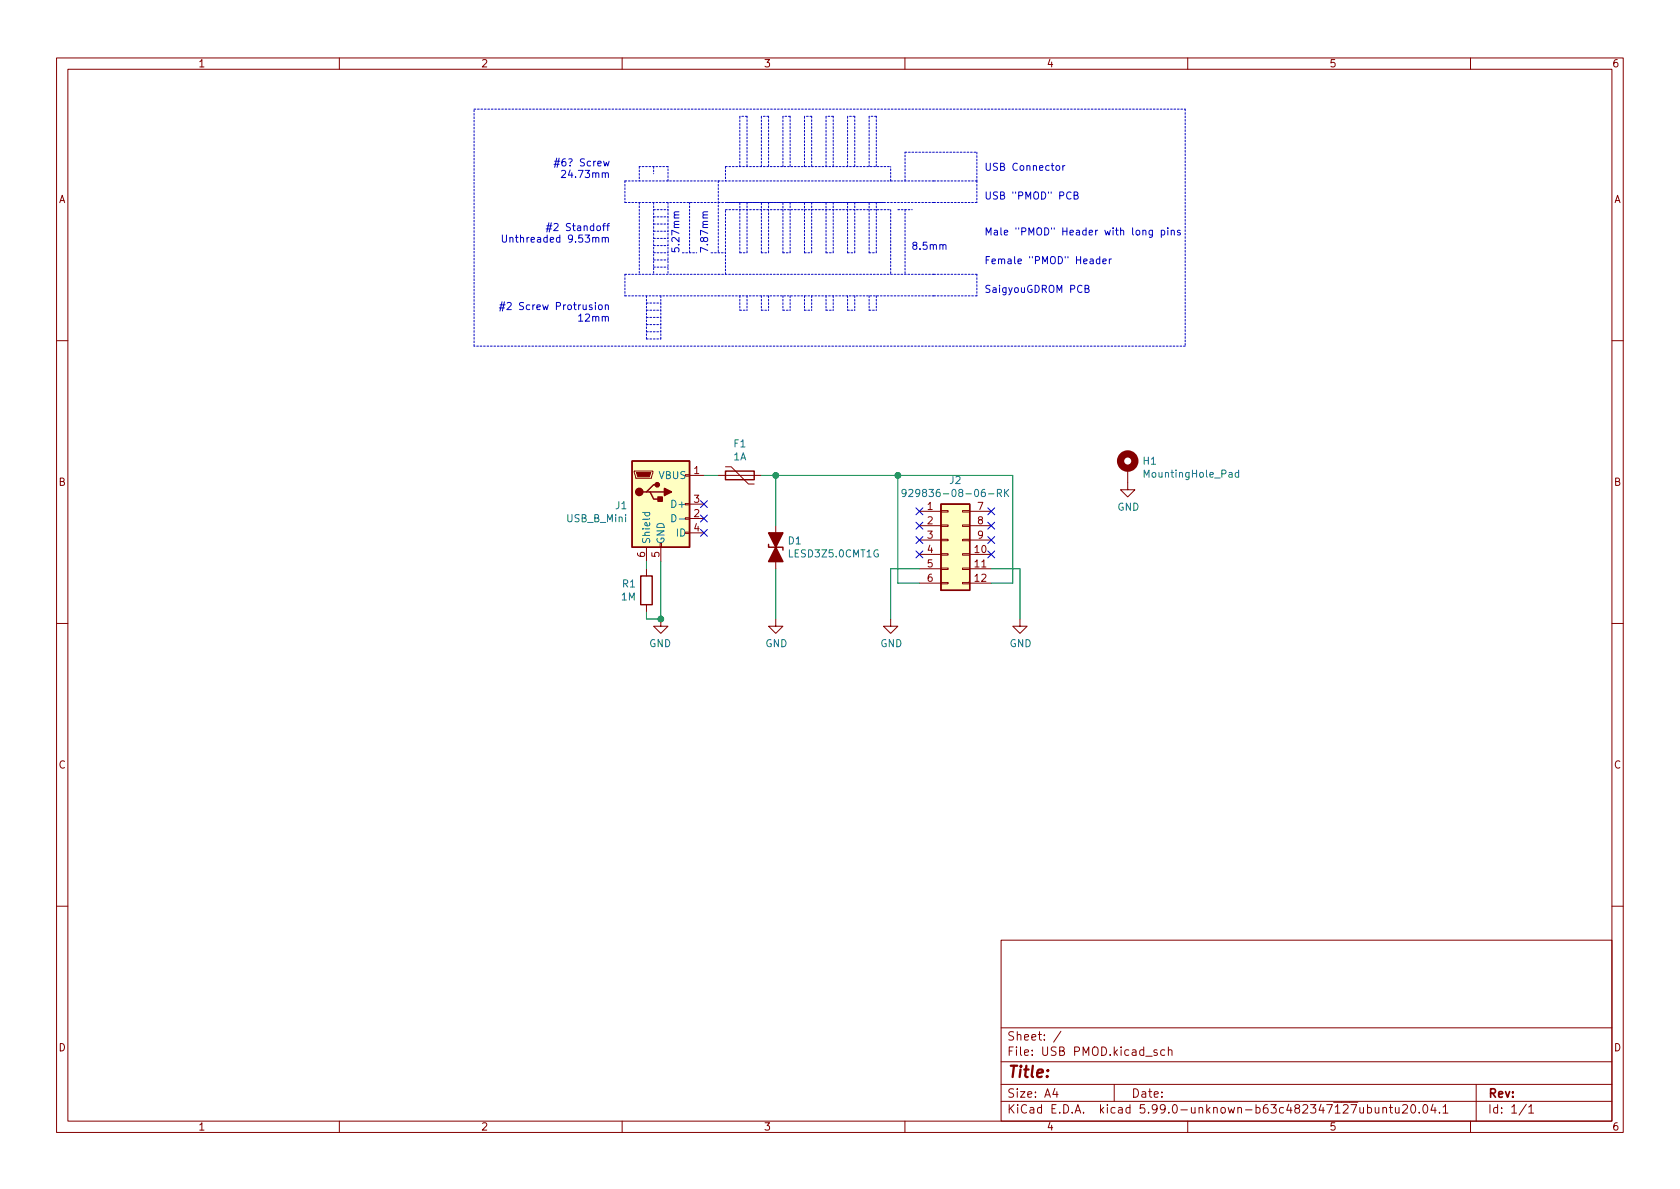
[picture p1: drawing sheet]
<svg xmlns="http://www.w3.org/2000/svg" width="297mm" height="210mm" viewBox="0 0 297 210" stroke-linecap="round" stroke-linejoin="round" font-family="sans-serif">
<g fill="none" stroke="#840000" stroke-width=".18">
<path d="M10 10.2h277v190.1h-277zM12 12.2h273v186.1h-273zM60 10.2v2M110 10.2v2M160 10.2v2M210 10.2v2M260 10.2v2M10 60.2h2M285 60.2h2M112.1 83.3h3.3v.3l-.2 1h-2.8zM114.3 96.8v2.5M116.8 96.8v2.5"/>
<path d="M121.2 83.9h.7v.3h-.7zM121.9 84.1h2.6M121.9 91.7h2.6M121.9 89.1h2.6M121.9 94.2h2.6M127 84.1h7.6M128.3 82.5h1l3 3.1h1M137.2 93v7.6M162.6 90.4h3.8M162.6 98h3.8M162.6 93h3.8M162.6 95.5h3.8"/>
<path d="M166.4 97.9h1.2v.3h-1.2zM166.4 95.4h1.2v.2h-1.2zM166.4 92.8h1.2v.3h-1.2zM166.4 90.3h1.2v.2h-1.2zM170.2 97.9h1.2v.3h-1.2zM170.2 95.4h1.2v.2h-1.2zM170.2 92.8h1.2v.3h-1.2zM170.2 90.3h1.2v.2h-1.2zM171.4 90.4h3.9M171.4 98h3.9M171.4 93h3.9M171.4 95.5h3.9"/>
<path d="M199.4 82.8v3.8h1.3l-1.3 1.3-1.3-1.3h1.3M10 110.2h2M114.3 100.6v1.2M114.3 106.9v1.3M116.8 109.5v1.2h-1.2l1.2 1.3 1.3-1.3h-1.3M137.2 109.5v1.2h1.2l-1.2 1.3-1.3-1.3h1.3M157.5 109.5v1.2h1.2l-1.2 1.3-1.3-1.3h1.3M162.6 100.6h3.8M162.6 103.1h3.8M166.4 103h1.2v.2h-1.2zM166.4 100.5h1.2v.2h-1.2zM170.2 103h1.2v.2h-1.2z"/>
<path d="M170.2 100.5h1.2v.2h-1.2zM171.4 100.6h3.9M171.4 103.1h3.9M180.3 109.5v1.2h1.3l-1.3 1.3-1.2-1.3h1.2M285 110.2h2M10 160.2h2M177 166.3h108v32h-108zM285 160.2h2M60 198.3v2M110 198.3v2M160 198.3v2M177 194.8h108"/>
<path d="M177 191.8h108M177 187.8h108M177 181.8h108M186.5 192.5l-.4 1h1M186.9 193v1M187.6 182.4l-1.3 1.9M197 191.8v3M204.6 185.7l-.4-.1-.2 .2 .1 .3 .5 .1v.4h-.6M205.9 185.7l-.4-.1-.3 .3v.4l.2 .3h.5M206.6 185.8l.2-.2 .3 .1 .1 .9M206.6 185.1v1.5M210 198.3v2"/>
<path d="M243.1 195.8l.1 1h.4l.2-.1M243.8 195.8v1M244.5 196l.2-.2 .4 .1v.9M244.5 195.8v1M245.6 195.8h.6M245.9 195.3v1.3l.3 .2M246.7 195.8l.1 1h.3l.3-.1M247.4 195.8v1M248 195.5l.6-.2 .2 .2 .1 .3-1 1h1M249.6 195.4l.2-.1a.81 .81 0 0 1 .6 .7 .81 .81 0 0 1-.3 .8h-.2a.81 .81 0 0 1-.5-.6 .81 .81 0 0 1 .2-.8zM250.9 196.7v.1M251.8 195.4l.1-.1a.81 .81 0 0 1 .6 .7 .81 .81 0 0 1-.3 .8h-.1a.81 .81 0 0 1-.6-.6 .81 .81 0 0 1 .3-.8z"/>
<path d="M253.4 195.3l-.4 1h.9M253.7 195.8v1M254.5 196.7v.1M255.2 195.8l.4-.5v1.5M255.2 196.8h.8M260 198.3v2M261 191.8v6.5M269.9 195.3l-1.3 1.9M270.3 195.8l.4-.5v1.5M270.3 196.8h.9"/>
</g>
<g fill="#ffffc2" stroke="#ffffc2" stroke-width=".18">
<path d="M166.4 89.1h5v15.3h-5z"/>
<path d="M111.8 81.5h10.1v15.3h-10.1z"/>
</g>
<path d="M111.8 81.5h10.1v15.3h-10.1zM114.3 87h.6l.7 1.3h1.2M114.9 87h2.6M116.2 85.7h-.6l-1.3 1.3h-.6M128.3 83.3h5v1.5h-5zM135.9 96.3v.5h2.5v.5M166.4 89.1h5v15.3h-5zM113.3 101.8h2v5.1h-2z" fill="none" stroke="#840000" stroke-width=".25"/>
<path d="M113.6 90.6h1.3M114.1 90.6l-.1 .4 .3 .2 .5-.1v-.5M118.8 91a.64 .64 0 0 1 .7 .6 .64 .64 0 0 1-.7 .7zM160.2 87.1l-.2 .2h-.3l-.2-.2 .1-.5 .4-.1 .1 .2a.84 .84 0 0 1-.3 1.1h-.2M160.7 86.7l.5-.2 .2 .4-.8 .9h.8M176.3 87.2l.7-.1 .1-.1-.1-.3-.7-.2v1.3M176.7 87.2l.4 .6M177.6 86.5v1.3M177.8 87.1l.5 .7M178.3 86.5l-.7 .8M219 83.6l-.4-.1-.2 .3 .1 .5h.5M219 83.1v1.3" fill="none" stroke="#008484" stroke-width=".18"/>
<circle cx="199.4" cy="81.5" r="1.27" fill="none" stroke="#840000" stroke-width="1.3"/>
<g fill="#840000" stroke="#840000" stroke-width=".25">
<path d="M137.2 96.8l1.2 2.5h-2.5z"/>
<path d="M135.9 94.2h2.5l-1.2 2.6z"/>
<path d="M116.3 87.9h.8v.7h-.8z"/>
<path d="M117.5 86.4l1.2 .6-1.2 .6z"/>
<circle cx="113" cy="87" r=".63"/>
<circle cx="116.2" cy="85.7" r=".38"/>
</g>
<path d="M112.5 83.6h2.6l-.3 .7h-2z" fill="#840000" stroke="#840000" stroke-width=".18"/>
<g fill="none" stroke="#0000c2" stroke-width=".18">
<path d="M96.7 39.9h.9M97 39.4l-.3 1.6M97.5 39.4l-.4 1.6M98 29.1h.9M98.1 28.5h.9M98.4 28l-.3 1.6M98.9 28l-.4 1.6M99.3 30.2l.5-.1 .2 .4-.8 .9h.8M186.8 29.3h.3l.3 .2v.4l-.3 .2h-.3l-.1-.2zM187.9 29.3v.8M188.3 29.3l-.4 .2M189.4 34.1a.6 .6 0 0 0-.9 .4 .6 .6 0 0 0 .6 .7l.3-.1"/>
<path d="M189.9 34.5h.6l.1-.2-.1-.2-.6-.2v1.3h.5l.2-.1v-.3l-.3-.3M88.3 54.5h.9M88.4 53.9h.9M88.8 53.4l-.4 1.6M88.8 41.6v1l.3 .2h.2l.2-.2v-1M89.2 53.4l-.4 1.6M89.7 53.6l.5-.1 .2 .3-.8 1h.8M90.2 42.1l.1-.1h.3l.1 .8M90.2 42v.8M96.6 40.5h.9M102.3 55.9l.4-.4v1.3M102.3 56.8h.7"/>
<path d="M107 54l.2-.1 .3 .1 .1 .8M118.8 43.9v.6h.6l-.1-.1v-.5l.2-.1 .4 .1 .1 .1-.1 .5M125.1 44.3l-1.2-.6v.9M161.6 43.4l-.2-.3 .1-.2 .1-.1 .4 .1 .1 .2v.2l-.6 .1-.1 .2 .1 .4 .1 .1h.3l.2-.2v-.4l-.2-.1M191.8 51.1l.6-.1 .1-.2v-.2l-.7-.2v1.3h.5l.2-.1 .1-.3-.3-.2M194.4 45.9l-.3-.1-.3 .2 .2 .6h.4M194.4 45.4v1.2M195 46.2l.6-.1-.1-.2-.3-.1-.2 .2 .1 .6h.4M196.1 45.8v.8M196.5 45.8l-.4 .2M203.8 40.7v1l-.3 .3-.3-.1M203.8 40.8l-.4-.1-.2 .3 .1 .5h.5"/>
<path d="M205.3 40.8l.4-.1 .2 .3-.1 .5h-.5M205.3 40.7v1.3M206.5 40.3v.1M206.5 40.7v.9M207.1 40.8l.2-.1 .3 .1v.8M207.1 40.7v.9M208.7 40.8l-.3-.1-.2 .2v.2l.5 .1v.3h-.5"/>
</g>
<g fill="none" stroke="#0000c2" stroke-width=".18" stroke-dasharray=".3 .3">
<path d="M83.8 19.3h125.7M209.5 19.3v41.9M110.5 35.8h16.5M110.5 32h16.5M110.5 32v3.8M113 29.5v2.5M113 35.8v12.7M115.6 29.5v1.2M115.6 37.1h2.5M115.6 35.8v12.7M115.6 38.3h2.5M115.6 39.6h2.5"/>
<path d="M118.1 32v-2.5M118.1 29.5h-5.1M118.1 35.8v12.7M121.9 35.8v8.9M127 32h38.1M127 35.8h38.1M127 32v12.7M128.3 29.5v2.5M128.3 29.5h29.2M128.3 37.1h29.2M130.8 29.5v-8.9M132.1 35.8v8.9"/>
<path d="M132.1 20.6h-1.3M132.1 20.6v8.9M134.6 29.5v-8.9M135.9 20.6h-1.3M135.9 20.6v8.9M135.9 35.8v8.9M138.4 29.5v-8.9M139.7 20.6h-1.3M139.7 20.6v8.9M139.7 35.8v8.9M142.2 29.5v-8.9M143.5 20.6h-1.3"/>
<path d="M143.5 20.6v8.9M143.5 35.8v8.9M146 29.5v-8.9M147.3 20.6h-1.3M147.3 35.8v8.9M147.3 20.6v8.9M149.9 29.5v-8.9M151.1 35.8v8.9M151.1 20.6h-1.2M151.1 20.6v8.9M153.7 29.5v-8.9M154.9 35.8v8.9"/>
<path d="M154.9 20.6h-1.2M154.9 20.6v8.9M156.2 35.8h-27.9M157.5 32v-2.5M157.5 37.1v11.4M158.7 37.1h2.6M160 37.1v11.4M160 26.9h12.7M160 32v-5.1M165.1 35.8h7.6M165.1 32h7.6M172.7 32v3.8"/>
<path d="M172.7 26.9v5.1M110.5 48.5h16.5M110.5 52.3h16.5M110.5 48.5v3.8M114.3 59.9h2.5M114.3 57.4h2.5M114.3 58.7h2.5M114.3 56.1h2.5M114.3 52.3v7.6M114.3 54.9h2.5M114.3 53.6h2.5M115.6 40.9h2.5"/>
<path d="M115.6 47.2h2.5M115.6 42.2h2.5M115.6 43.4h2.5M115.6 44.7h2.5M115.6 46h2.5M116.8 52.3v7.6M120.6 44.7h2.6M125.7 44.7h2.6M127 48.5h38.1M128.3 48.5v-11.4M130.8 44.7h1.3M130.8 44.7v-8.9"/>
<path d="M130.8 54.9h1.3M130.8 52.3v2.6M132.1 52.3v2.6M134.6 44.7v-8.9M134.6 44.7h1.3M134.6 54.9h1.3M134.6 52.3v2.6M135.9 52.3v2.6M138.4 44.7v-8.9M138.4 44.7h1.3M138.4 54.9h1.3M138.4 52.3v2.6"/>
<path d="M139.7 52.3v2.6M142.2 44.7v-8.9M142.2 44.7h1.3M142.2 54.9h1.3M142.2 52.3v2.6M143.5 52.3v2.6M146 52.3v2.6M146 54.9h1.3M146 44.7h1.3M146 44.7v-8.9M147.3 52.3v2.6M149.9 52.3v2.6"/>
<path d="M149.9 54.9h1.2M149.9 44.7v-8.9M149.9 44.7h1.2M151.1 52.3v2.6M153.7 44.7h1.2M153.7 44.7v-8.9M153.7 52.3v2.6M153.7 54.9h1.2M154.9 52.3v2.6M165.1 52.3h-38.1M165.1 52.3h7.6M165.1 48.5h7.6"/>
<path d="M172.7 48.5v3.8M83.8 61.2v-41.9M209.5 61.2h-125.7"/>
</g>
<path d="M114.3 99.3v1.3M116.8 99.3v10.2h-2.5v-1.3M124.5 84.1h2.5M134.6 84.1h44.5v19h-3.8M137.2 84.1v8.9M158.7 84.1v19h3.9M137.2 100.6v8.9M162.6 100.6h-5.1v8.9M175.3 100.6h5v8.9" fill="none" stroke="#008400" stroke-width=".18"/>
<g fill="none" stroke="#000084" stroke-width=".18">
<path d="M123.9 93.6l1.2 1.2M123.9 91.1l1.2 1.2M123.9 88.5l1.2 1.3M125.1 93.6l-1.2 1.2M125.1 91.1l-1.2 1.2M125.1 88.5l-1.2 1.3M162 94.9l1.2 1.2M162 97.4l1.2 1.2M162 89.8l1.2 1.2M162 92.3l1.2 1.3M163.2 94.9l-1.2 1.2M163.2 97.4l-1.2 1.2"/>
<path d="M163.2 89.8l-1.2 1.2M163.2 92.3l-1.2 1.3M174.7 94.9l1.2 1.2M174.7 92.3l1.2 1.3M174.7 89.8l1.2 1.2M174.7 97.4l1.2 1.2M175.9 94.9l-1.2 1.2M175.9 92.3l-1.2 1.3M175.9 89.8l-1.2 1.2M175.9 97.4l-1.2 1.2"/>
</g>
<g fill="#008400" stroke="#008400" stroke-width=".18">
<circle cx="116.8" cy="109.5" r=".51"/>
<circle cx="137.2" cy="84.1" r=".51"/>
<circle cx="158.8" cy="84.1" r=".51"/>
</g>
<text font-size="2.8" fill="#840000" x="178" y="190.6">Title:</text>
<g font-size="2.1" fill="#840000">
<text x="178" y="184">Sheet: /</text>
<text x="178" y="186.7">File: USB PMOD.kicad_sch</text>
<text x="178" y="196.9">KiCad E.D.A. kicad 5.99.0-unknown-b63c482347~127~ubuntu20.04.1</text>
<text x="178" y="194.1">Size: A4</text>
<text x="200" y="194.1">Date:</text>
<text x="263" y="194.1">Rev:</text>
<text x="263" y="196.9">Id: 1/1</text>
</g>
<g font-size="1.8" fill="#840000">
<text x="35" y="11.9">1</text>
<text x="85" y="11.9">2</text>
<text x="135" y="11.9">3</text>
<text x="185" y="11.9">4</text>
<text x="235" y="11.9">5</text>
<text x="285" y="11.9">6</text>
<text x="10.3" y="35.9">A</text>
<text x="285.3" y="35.9">A</text>
<text x="122.7" y="83.8">1</text>
<text x="10.3" y="85.9">B</text>
<text x="122.7" y="88.9">3</text>
<text x="285.3" y="85.9">B</text>
<text x="122.7" y="91.4">2</text>
<text x="122.7" y="94">4</text>
<text x="164" y="90.2">1</text>
<text x="164" y="92.7">2</text>
<text x="164" y="95.2">3</text>
<text x="172.9" y="90.2">7</text>
<text x="172.9" y="92.7">8</text>
<text x="172.9" y="95.2">9</text>
<text x="114" y="98.5" transform="rotate(-90 114 98.5)">6</text>
<text x="116.6" y="98.5" transform="rotate(-90 116.6 98.5)">5</text>
<text x="164" y="97.8">4</text>
<text x="164" y="100.3">5</text>
<text x="172.4" y="97.8">10</text>
<text x="172.4" y="100.3">11</text>
<text x="164" y="102.9">6</text>
<text x="172.4" y="102.9">12</text>
<text x="10.3" y="135.9">C</text>
<text x="285.3" y="135.9">C</text>
<text x="10.3" y="185.9">D</text>
<text x="285.3" y="185.9">D</text>
<text x="35" y="199.9">1</text>
<text x="85" y="199.9">2</text>
<text x="135" y="199.9">3</text>
<text x="185" y="199.9">4</text>
<text x="235" y="199.9">5</text>
<text x="285" y="199.9">6</text>
</g>
<g font-size="1.8" fill="#0000c2">
<text x="99.2" y="29.4">#6? Screw</text>
<text x="100.4" y="31.5">24.73mm</text>
<text x="174" y="35.3">USB &quot;PMOD&quot; PCB</text>
<text x="174" y="30.2">USB Connector</text>
<text x="98.3" y="40.8">#2 Standoff</text>
<text x="174" y="41.6">Male &quot;PMOD&quot; Header with long pins</text>
<text x="91" y="42.9">Unthreaded 9.53mm</text>
<text x="120.1" y="43.7" transform="rotate(-90 120.1 43.7)">5.27mm</text>
<text x="125.2" y="43.7" transform="rotate(-90 125.2 43.7)">7.87mm</text>
<text x="162" y="44.2">8.5mm</text>
<text x="174" y="46.7">Female &quot;PMOD&quot; Header</text>
<text x="174" y="51.8">SaigyouGDROM PCB</text>
<text x="90.8" y="54.8">#2 Screw Protrusion</text>
<text x="102.8" y="56.9">12mm</text>
</g>
<g font-size="1.8" fill="#008484">
<text x="129.7" y="81.4">1A</text>
<text x="129.8" y="79.1">F1</text>
<text x="202.1" y="82.2">H1</text>
<text x="116.5" y="84.7">VBUS</text>
<text x="119.1" y="89.8">D+</text>
<text x="161.8" y="87.9">929836-08-06-RK</text>
<text x="167.9" y="85.6">J2</text>
<text x="202.6" y="84.5">MountingHole_Pad</text>
<text x="100.2" y="92.3">USB_B_Mini</text>
<text x="108.8" y="90">J1</text>
<text x="119.5" y="92.3">D-</text>
<text x="119.6" y="94.9">ID</text>
<text x="197.5" y="90.3">GND</text>
<text x="114.9" y="96.3" transform="rotate(-90 114.9 96.3)">Shield</text>
<text x="117.5" y="96.3" transform="rotate(-90 117.5 96.3)">GND</text>
<text x="139.4" y="96.3">D1</text>
<text x="139.7" y="98.6">LESD3Z5.0CMT1G</text>
<text x="109.9" y="106.2">1M</text>
<text x="110.1" y="103.9">R1</text>
<text x="114.8" y="114.4">GND</text>
<text x="135.3" y="114.4">GND</text>
<text x="155.6" y="114.4">GND</text>
<text x="178.5" y="114.4">GND</text>
</g>
</svg>
